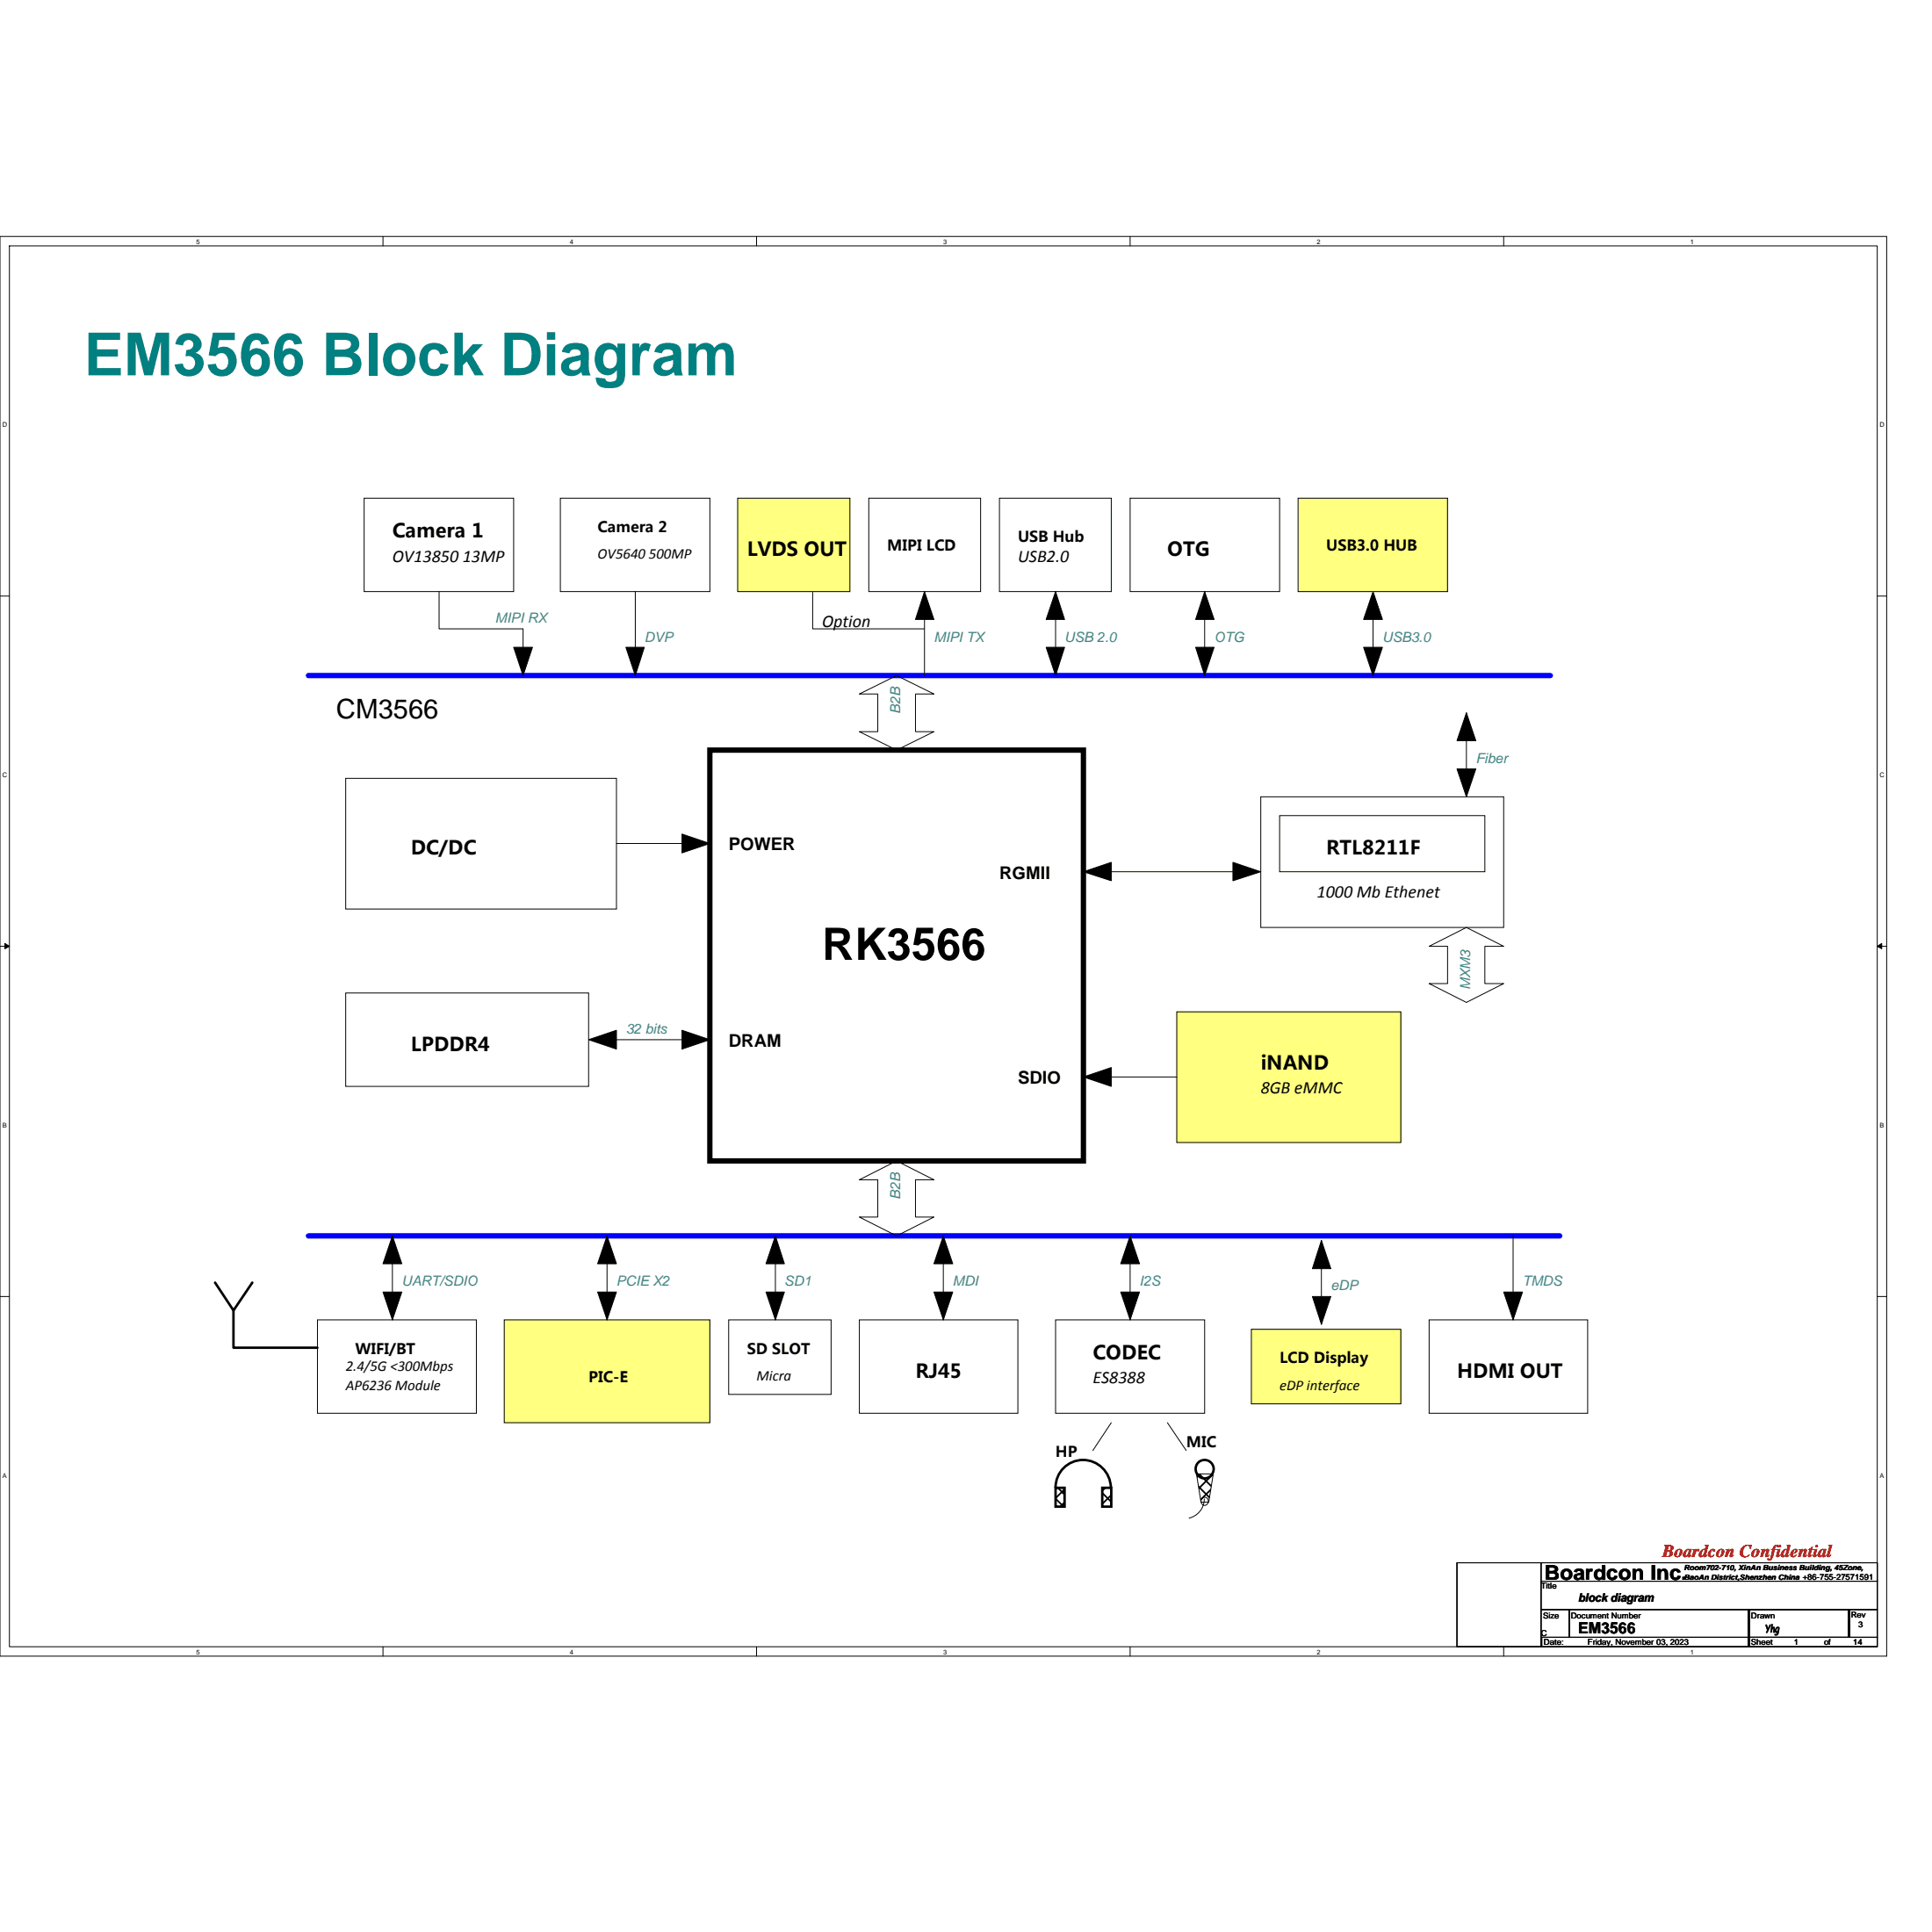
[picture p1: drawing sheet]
<svg xmlns="http://www.w3.org/2000/svg" width="100mm" height="100mm" viewBox="0 0 100 100" stroke-linecap="round" stroke-linejoin="round" font-family="sans-serif">
<path d="M0 12.2h97.5v73.4h-97.5zM.5 12.7h96.5v72.4h-96.5z" fill="none" stroke="#000" stroke-width=".05"/>
<g fill="#fff">
<path d="M10.1 12.3h.2v.4h-.2z"/>
<path d="M10.1 85.2h.2v.3h-.2z"/>
</g>
<path d="M19.8 12.2v.5M19.8 85.1v.5" fill="none" stroke="#000" stroke-width=".05"/>
<g fill="#fff">
<path d="M29.4 12.3h.2v.4h-.2z"/>
<path d="M29.4 85.2h.2v.3h-.2z"/>
</g>
<path d="M39.1 12.2v.5M39.1 85.1v.5" fill="none" stroke="#000" stroke-width=".05"/>
<g fill="#fff">
<path d="M48.7 12.3h.2v.4h-.2z"/>
<path d="M48.7 85.2h.2v.3h-.2z"/>
</g>
<path d="M58.4 12.2v.5M58.4 85.1v.5" fill="none" stroke="#000" stroke-width=".05"/>
<g fill="#fff">
<path d="M68.1 12.3h.1v.4h-.1z"/>
<path d="M68.1 85.2h.1v.3h-.1z"/>
</g>
<path d="M77.7 12.2v.5M77.7 85.1v.5" fill="none" stroke="#000" stroke-width=".05"/>
<g fill="#fff">
<path d="M87.4 12.3h.1v.4h-.1z"/>
<path d="M87.4 85.2h.1v.3h-.1z"/>
<path d="M.1 21.7h.3v.4h-.3z"/>
<path d="M97.1 21.7h.3v.4h-.3z"/>
<path d="M.1 39.8h.3v.4h-.3z"/>
<path d="M97.1 39.8h.3v.4h-.3z"/>
</g>
<path d="M0 30.8h.5M97 30.8h.5" fill="none" stroke="#000" stroke-width=".05"/>
<g fill="#fff">
<path d="M.1 57.9h.3v.4h-.3z"/>
<path d="M97.1 57.9h.3v.4h-.3z"/>
</g>
<path d="M0 48.9h.5M97 48.9h.5" fill="none" stroke="#000" stroke-width=".05"/>
<path d="M.3 48.8l.2 .1-.2 .1zM97 48.9l.2-.1v.2z" fill="#000" stroke="#000" stroke-width=".05"/>
<g fill="#fff">
<path d="M.1 76h.3v.4h-.3z"/>
<path d="M97.1 76h.3v.4h-.3z"/>
</g>
<g fill="none" stroke="#000" stroke-width=".05">
<path d="M18.8 25.7h7.7v4.9h-7.7zM22.7 30.6v1.9h4.3v1.9M29 25.7h7.7v4.9h-7.7zM32.8 30.6v3.8M38.1 25.7h5.8v4.9h-5.8zM42 30.6v1.9h5.8M44.4 35.9l1.9-1 2 1h-1v1.9h1l-2 1-1.9-1h1v-1.9zM44.9 25.7h5.8v4.9h-5.8zM47.8 30.6v4.3M51.6 25.7h5.8v4.9h-5.8zM54.5 30.6v4.3M58.4 25.7h7.7v4.9h-7.7z"/>
<path d="M62.3 30.6v4.3M67.1 25.7h7.7v4.9h-7.7zM71 30.6v4.3M75.8 36.8v4.4M17.9 51.3h12.5v4.8h-12.5zM17.9 40.2h14v6.8h-14zM30.9 53.7h5.8M31.9 43.6h3.3M56.5 45h8.2M57.4 55.7h3.4M60.8 52.3h11.6v6.7h-11.6zM65.2 41.2h12.5v6.7h-12.5z"/>
<path d="M66.1 42.1h10.6v2.9h-10.6zM73.9 48.9l1.9-1 1.9 1h-1v1.9h1l-1.9 1-1.9-1h.9v-1.9zM0 67h.5M16.4 68.2h8.2v4.8h-8.2zM20.3 63.9v4.3M26.1 68.2h10.6v5.3h-10.6zM31.4 63.9v4.3M37.7 68.2h5.2v3.9h-5.2zM40.1 63.9v4.3M44.4 68.2h8.2v4.8h-8.2zM44.4 61l1.9-1 2 1h-1v1.9h1l-2 1-1.9-1h1v-1.9zM48.7 63.9v4.3"/>
<path d="M54.5 68.2h7.8v4.8h-7.8zM57.4 73.5l-.9 1.5M58.4 63.9v4.3M60.3 73.5l1 1.5M62.1 77.4h.3v.3l-.1 .1-.2-.1zM62.2 77.5a1.01 1.01 0 0 1-.8 .9M64.7 68.7h7.7v3.8h-7.7zM68.3 64.1v4.3M73.9 68.2h8.1v4.8h-8.1zM78.2 63.9v4.3M97 67h.5M75.3 80.8h4.3v4.3h-4.3z"/>
<path d="M79.6 83.2h1.5v1.4h-1.5zM79.6 80.8h17.4v.9h-17.4zM79.6 81.7h17.4v1.5h-17.4zM79.7 84.6h10.7v.5h-10.7zM81.1 83.2h14.5v1.4h-14.5zM90.3 83.2v1.4M90.3 84.6h6.7v.5h-6.7zM90.4 83.2h5.1v1.4h-5.1zM95.6 83.2h1.4v1.4h-1.4z"/>
</g>
<g fill="#000" stroke="#000" stroke-width=".05">
<path d="M26.5 33.4h1l-.5 1.5z" fill-rule="evenodd"/>
<path d="M32.3 33.4h1l-.5 1.5z" fill-rule="evenodd"/>
<path d="M47.8 30.6l.5 1.4h-1z" fill-rule="evenodd"/>
<path d="M54.5 30.6l.5 1.4h-.9z" fill-rule="evenodd"/>
<path d="M54.1 33.4h.9l-.5 1.5z" fill-rule="evenodd"/>
<path d="M62.3 30.6l.4 1.4h-.9z" fill-rule="evenodd"/>
<path d="M61.8 33.4h.9l-.4 1.5z" fill-rule="evenodd"/>
<path d="M71 30.6l.4 1.4h-.9z" fill-rule="evenodd"/>
<path d="M70.5 33.4h.9l-.4 1.5z" fill-rule="evenodd"/>
<path d="M75.8 36.8l.5 1.5h-1z" fill-rule="evenodd"/>
<path d="M30.4 53.7l1.5-.5v1z" fill-rule="evenodd"/>
<path d="M35.2 43.1l1.5 .5-1.5 .5z" fill-rule="evenodd"/>
<path d="M35.2 53.2l1.5 .5-1.5 .5z" fill-rule="evenodd"/>
<path d="M56 45l1.4-.4v.9z" fill-rule="evenodd"/>
<path d="M56 55.7l1.4-.5v.9z" fill-rule="evenodd"/>
<path d="M63.7 44.6l1.5 .4-1.5 .5z" fill-rule="evenodd"/>
<path d="M75.3 39.7h1l-.5 1.5z" fill-rule="evenodd"/>
<path d="M20.3 63.9l.5 1.4h-1z" fill-rule="evenodd"/>
<path d="M19.8 66.8h1l-.5 1.4z" fill-rule="evenodd"/>
<path d="M31.4 63.9l.5 1.4h-1z" fill-rule="evenodd"/>
<path d="M30.9 66.8h1l-.5 1.4z" fill-rule="evenodd"/>
<path d="M40.1 63.9l.4 1.4h-.9z" fill-rule="evenodd"/>
<path d="M39.6 66.8h.9l-.4 1.4z" fill-rule="evenodd"/>
<path d="M48.7 63.9l.5 1.4h-.9z" fill-rule="evenodd"/>
<path d="M48.3 66.8h.9l-.5 1.4z" fill-rule="evenodd"/>
<path d="M58.4 63.9l.5 1.4h-1z" fill-rule="evenodd"/>
<path d="M57.9 66.8h1l-.5 1.4z" fill-rule="evenodd"/>
<path d="M61.8 76.2h.9l-.2 1.4h-.4z" fill-rule="evenodd"/>
<path d="M68.3 64.1l.5 1.5h-1z" fill-rule="evenodd"/>
<path d="M67.8 67h1l-.5 1.4z" fill-rule="evenodd"/>
<path d="M77.7 66.8h1l-.5 1.4z" fill-rule="evenodd"/>
</g>
<path d="M36.7 38.8h19.3v21.2h-19.3z" fill="none" stroke="#ff8000" stroke-width=".05"/>
<path d="M36.7 38.8h19.3v21.2h-19.3z" fill="none" stroke="#000" stroke-width=".28"/>
<g fill="#ffff80" stroke="#ffff80" stroke-width=".05">
<path d="M26.1 68.2h10.6v5.3h-10.6z" fill-rule="evenodd"/>
<path d="M64.7 68.7h7.7v3.8h-7.7z" fill-rule="evenodd"/>
<path d="M60.8 52.3h11.6v6.7h-11.6z" fill-rule="evenodd"/>
<path d="M67.1 25.7h7.7v4.9h-7.7z" fill-rule="evenodd"/>
<path d="M38.1 25.7h5.8v4.9h-5.8z" fill-rule="evenodd"/>
</g>
<g fill="none" stroke="#000" stroke-width=".13">
<path d="M11.1 66.3l1 1.4v1.9h4.3M13 66.3l-.9 1.4M54.5 76.9a1.43 1.43 0 0 1 1.5-1.5 1.43 1.43 0 0 1 1.4 1.5"/>
<circle cx="62.2" cy="75.9" r=".47"/>
</g>
<g fill="#000" stroke="#000" stroke-width=".13">
<path d="M54.5 76.9h.5v1h-.5z" fill-rule="evenodd"/>
<path d="M57 76.9h.4v1h-.4z" fill-rule="evenodd"/>
</g>
<path d="M15.9 34.9h64.2M15.9 63.9h64.7" fill="none" stroke="#00f" stroke-width=".28"/>
<text font-size="3.1" fill="#008080" x="4.3" y="19.4">EM3566 Block Diagram</text>
<text font-size="2.3" x="42.5" y="49.6">RK3566</text>
<text font-size="1.4" x="17.4" y="37.1">CM3566</text>
<text font-size="1.1" x="79.8" y="81.6">Boardcon Inc.</text>
<g font-size="1">
<text x="20.3" y="27.8">Camera 1</text>
<text x="38.6" y="28.7">LVDS OUT</text>
<text x="60.3" y="28.7">OTG</text>
<text x="21.2" y="44.2">DC/DC</text>
<text x="68.5" y="44.2">RTL8211F</text>
<text x="21.2" y="54.3">LPDDR4</text>
<text x="65.2" y="55.3">iNAND</text>
<text x="47.3" y="71.2">RJ45</text>
<text x="56.5" y="70.2">CODEC</text>
<text x="75.3" y="71.2">HDMI OUT</text>
</g>
<g font-size=".9">
<text x="20.3" y="29">OV13850</text>
<text x="23.9" y="29">13MP</text>
<text x="52.6" y="29">USB2.0</text>
<text x="42.5" y="32.4">Option</text>
<text x="37.7" y="43.9">POWER</text>
<text x="51.6" y="45.4">RGMII</text>
<text x="68.1" y="46.4">1000 Mb Ethenet</text>
<text x="37.7" y="54.1">DRAM</text>
<text x="52.6" y="56">SDIO</text>
<text x="65.2" y="56.5">8GB eMMC</text>
<text x="56.5" y="71.5">ES8388</text>
</g>
<text font-size=".9" fill="#f00" x="85.9" y="80.4">Boardcon Confidential</text>
<g font-size=".8">
<text x="30.9" y="27.5">Camera 2</text>
<text x="30.9" y="28.9">OV5640</text>
<text x="33.5" y="28.9">500MP</text>
<text x="45.8" y="28.5">MIPI LCD</text>
<text x="52.6" y="28">USB Hub</text>
<text x="68.5" y="28.5">USB3.0 HUB</text>
<text x="17.9" y="71.8">AP6236 Module</text>
<text x="17.9" y="70.9">2.4/5G &lt;300Mbps</text>
<text x="18.4" y="70">WIFI/BT</text>
<text x="30.4" y="71.4">PIC-E</text>
<text x="38.6" y="70">SD SLOT</text>
<text x="39.1" y="71.3">Micra</text>
<text x="66.1" y="70.4">LCD Display</text>
<text x="66.1" y="71.8">eDP interface</text>
<text x="54.5" y="75.3">HP</text>
<text x="61.3" y="74.8">MIC</text>
<text x="81.6" y="84.4">EM3566</text>
</g>
<g font-size=".7" fill="#408080">
<text x="25.6" y="32.2">MIPI RX</text>
<text x="33.3" y="33.2">DVP</text>
<text x="48.3" y="33.2">MIPI TX</text>
<text x="55" y="33.2">USB 2.0</text>
<text x="62.7" y="33.2">OTG</text>
<text x="71.4" y="33.2">USB3.0</text>
<text x="46.5" y="36.9" transform="rotate(-90 46.5 36.9)">B2B</text>
<text x="76.3" y="39.4">Fiber</text>
<text x="32.3" y="53.4">32 bits</text>
<text x="76" y="51.2" transform="rotate(-90 76 51.2)">MXM3</text>
<text x="46.5" y="62" transform="rotate(-90 46.5 62)">B2B</text>
<text x="20.8" y="66.4">UART/SDIO</text>
<text x="31.9" y="66.4">PCIE X2</text>
<text x="40.5" y="66.4">SD1</text>
<text x="49.2" y="66.4">MDI</text>
<text x="58.9" y="66.4">I2S</text>
<text x="68.8" y="66.7">eDP</text>
<text x="78.7" y="66.4">TMDS</text>
</g>
<g font-size=".6">
<text x="81.6" y="82.8">block diagram</text>
<text x="91.2" y="84.4">Yhg</text>
</g>
<g font-size=".4">
<text x="79.6" y="82.1">Title</text>
<text x="79.7" y="83.7">Size</text>
<text x="81.2" y="83.6">Document Number</text>
<text x="87" y="81.6">BaoAn District,Shenzhen China +86-755-27571591</text>
<text x="87" y="81.2">Room702-710, XinAn Business Building, 45Zone,</text>
<text x="90.5" y="83.6">Drawn</text>
<text x="95.7" y="83.6">Rev</text>
<text x="79.6" y="84.5">C</text>
<text x="79.8" y="85">Date:</text>
<text x="82" y="85">Friday, November 03, 2023</text>
<text x="90.5" y="85">Sheet</text>
<text x="92.7" y="85">1</text>
<text x="94.3" y="85">of</text>
<text x="95.8" y="85">14</text>
<text x="96" y="84.1">3</text>
</g>
<g font-size=".3">
<text x="10.1" y="12.6">5</text>
<text x="29.4" y="12.6">4</text>
<text x="48.7" y="12.6">3</text>
<text x="68.1" y="12.6">2</text>
<text x="87.4" y="12.6">1</text>
<text x=".1" y="22.1">D</text>
<text x="97.1" y="22.1">D</text>
<text x=".1" y="40.2">C</text>
<text x="97.1" y="40.2">C</text>
<text x=".1" y="58.3">B</text>
<text x="97.1" y="58.3">B</text>
<text x=".1" y="76.4">A</text>
<text x="97.1" y="76.4">A</text>
<text x="10.1" y="85.5">5</text>
<text x="29.4" y="85.5">4</text>
<text x="48.7" y="85.5">3</text>
<text x="68.1" y="85.5">2</text>
<text x="87.4" y="85.5">1</text>
</g>
</svg>
